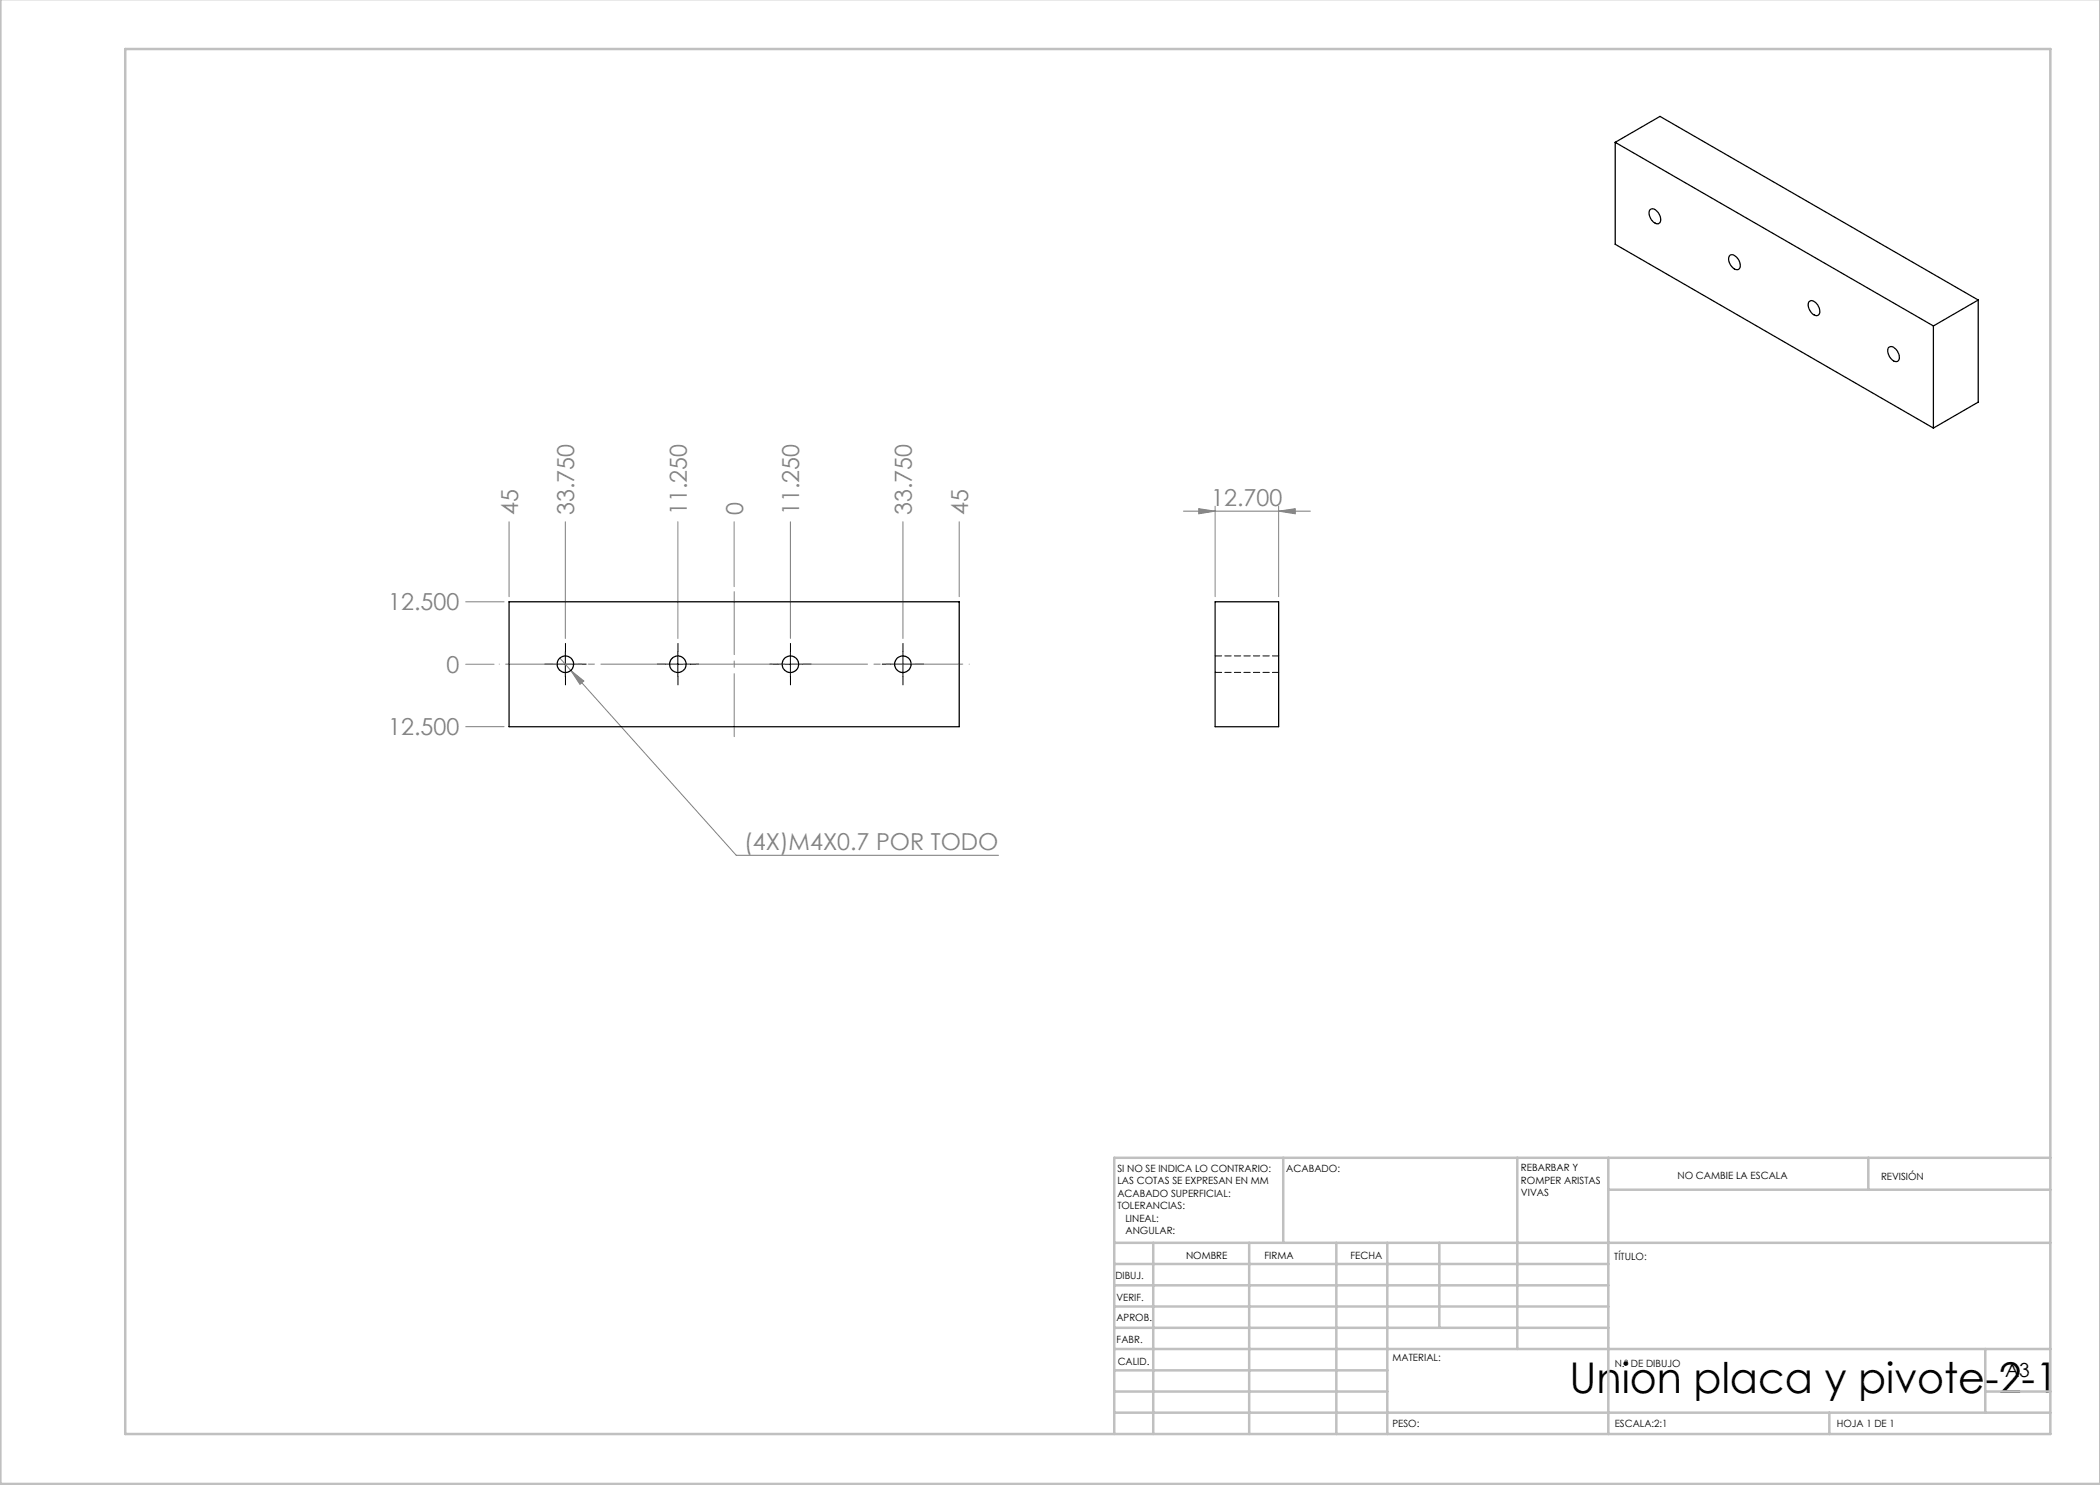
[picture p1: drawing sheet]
<svg xmlns="http://www.w3.org/2000/svg" width="420mm" height="297mm" viewBox="0 0 420 297" stroke-linecap="round" stroke-linejoin="round" font-family="sans-serif">
<g fill="none" stroke="#808080" stroke-width=".2">
<path d="M101.8 104.3v15M113.1 104.3v23.4M135.6 104.3v23.4M146.8 104.3v13M158.1 104.3v23.4M180.6 104.3v23.4M191.8 104.3v15M236.7 102.2h25.4M239.7 101.7l3.3 .5-3.3 .6zM243 101.2v18.1M255.7 102.2l3.3-.5v1.1zM255.7 101.2v18.1"/>
<path d="M93.1 132.9h5.7M93.1 120.4h7.7M112 131.6l2.2 2.5M114.2 134.1l2.6 2.1-.8 .7zM114.2 134.1l33 37h52.5M93.1 145.3h7.7"/>
</g>
<g fill="none" stroke="#000" stroke-width=".2" stroke-dasharray="15.2 1.3 1.3 1.3">
<path d="M110.6 132.8h-1.7M113.1 130.3v-1.6M113.1 135.3v1.7M115.6 132.8h1.6M133.1 132.8h-1.7M135.6 130.3v-1.6M135.6 135.3v1.7M138.1 132.8h1.6M155.6 132.8h-1.7M158.1 130.3v-1.6M158.1 135.3v1.7M160.6 132.8h1.6"/>
<path d="M178.1 132.8h-1.7M180.6 130.3v-1.6M180.6 135.3v1.7M183.1 132.8h1.6"/>
</g>
<path d="M110.6 132.9h5M113.1 130.3v5.1M133.1 132.9h5M135.6 130.3v5.1M155.6 132.9h5M158.1 130.3v5.1M178.1 132.9h5M180.6 130.3v5.1" fill="none" stroke="#000" stroke-width=".2"/>
<path d="M99.8 132.8h94" fill="none" stroke="#808080" stroke-width=".2" stroke-dasharray="15.2 1.3 1.3 1.3" stroke-dashoffset="-1.3"/>
<path d="M146.8 147.3v-29" fill="none" stroke="#808080" stroke-width=".2" stroke-dasharray="15.2 1.3 1.3 1.3" stroke-dashoffset="2.6"/>
<g fill="none" stroke="#c0c0c0" stroke-width=".5">
<path d="M.1 -.1v296.9h419.9M25 9.8h385.1v277h-385.1zM256.6 231.6v17M303.5 231.6v38.2M321.7 231.6v55.2M321.7 237.9h88.4M373.7 231.6v6.3M410.1 231.6h-187.3v55.2M222.8 248.6h187.3M222.8 257.1h98.9M222.8 252.8h98.9M230.6 248.6v38.2"/>
<path d="M249.8 248.6v38.2M267.3 248.6v38.2M277.5 248.6v38.2M287.9 248.6v17M222.8 265.6h98.9M222.8 261.3h98.9M222.8 278.3h54.7M222.8 274.1h54.7M222.8 269.8h187.3M397.1 278.3h13M397.1 269.8v12.7M222.8 282.5h187.3"/>
<path d="M365.9 282.5v4.3"/>
</g>
<g fill="#808080">
<path d="M114.2 134.1l2.6 2.1-.8 .7z"/>
<path d="M255.7 102.2l3.3-.5v1.1zM239.7 101.7l3.3 .5-3.3 .6z"/>
</g>
<g fill="none" stroke="#000" stroke-width=".25">
<path d="M323 28.5l63.7 36.7M323 28.5l9-5.2 63.6 36.7M323 28.5v20.4l63.7 36.7M330.1 41.9a1.57 1.57 0 0 1 1.9 1.4 .9 .9 0 0 1 .1 1 .9 .9 0 0 1-.9 .4 2.14 2.14 0 0 1-1.1-2.8zM346 51.1a1.31 1.31 0 0 1 1.7 .8 1.42 1.42 0 0 1-.1 2 2.05 2.05 0 0 1-1.6-2.8zM361.9 60.3a1.25 1.25 0 0 1 1.7 .7 1.42 1.42 0 0 1-.1 2.1 2.03 2.03 0 0 1-1.6-2.8zM377.6 69.6a1 1 0 0 1 1.7 .4 1.8 1.8 0 0 1 .3 2.2 1.85 1.85 0 0 1-2.1-1.9zM386.7 65.2v20.4M395.6 60v20.4l-8.9 5.2M395.6 60l-8.9 5.2M101.8 120.4h90v24.9h-90zM243 120.4h12.7v24.9h-12.7z"/>
<circle cx="113.1" cy="132.9" r="1.66"/>
<circle cx="135.6" cy="132.9" r="1.66"/>
<circle cx="158.1" cy="132.9" r="1.66"/>
<circle cx="180.6" cy="132.9" r="1.66"/>
</g>
<path d="M243.1 134.5h12.7M255.8 131.2h-12.7" fill="none" stroke="#000" stroke-width=".2" stroke-dasharray="1.3 .6"/>
<text font-size="8.5" x="313.9" y="278.5">Union placa y pivote-2-1</text>
<g font-size="4.7" fill="#808080">
<text x="242.2" y="101.2">12.700</text>
<text x="103.6" y="103" transform="rotate(-90 103.6 103)">45</text>
<text x="114.9" y="103" transform="rotate(-90 114.9 103)">33.750</text>
<text x="137.4" y="103" transform="rotate(-90 137.4 103)">11.250</text>
<text x="148.6" y="103" transform="rotate(-90 148.6 103)">0</text>
<text x="159.9" y="103" transform="rotate(-90 159.9 103)">11.250</text>
<text x="182.4" y="103" transform="rotate(-90 182.4 103)">33.750</text>
<text x="193.6" y="103" transform="rotate(-90 193.6 103)">45</text>
<text x="77.6" y="122.1">12.500</text>
<text x="89.3" y="134.6">0</text>
<text x="77.6" y="147.1">12.500</text>
<text x="148.9" y="170">(4X)M4X0.7 POR TODO</text>
</g>
<text font-size="3.9" x="401" y="275.4">A3</text>
<g font-size="2">
<text x="223.5" y="234.4">SI NO SE INDICA LO CONTRARIO:</text>
<text x="223.5" y="236.9">LAS COTAS SE EXPRESAN EN MM</text>
<text x="223.5" y="239.4">ACABADO SUPERFICIAL:</text>
<text x="257.2" y="234.4">ACABADO:</text>
<text x="304.2" y="234.3">REBARBAR Y</text>
<text x="304.2" y="236.8">ROMPER ARISTAS</text>
<text x="304.2" y="239.3">VIVAS</text>
<text x="335.5" y="235.8">NO CAMBIE LA ESCALA</text>
<text x="376.2" y="236">REVISIÓN</text>
<text x="223.5" y="241.9">TOLERANCIAS:</text>
<text x="225.1" y="244.4">LINEAL:</text>
<text x="225.1" y="246.9">ANGULAR:</text>
<text x="237.2" y="251.8">NOMBRE</text>
<text x="252.9" y="251.7">FIRMA</text>
<text x="270.1" y="251.7">FECHA</text>
<text x="223.1" y="255.9">DIBUJ.</text>
<text x="322.8" y="252">TÍTULO:</text>
<text x="223.3" y="260.1">VERIF.</text>
<text x="223.3" y="264.2">APROB.</text>
<text x="223.3" y="268.6">FABR.</text>
<text x="223.5" y="272.9">CALID.</text>
<text x="278.5" y="272.3">MATERIAL:</text>
<text x="323" y="273.4">N.º DE DIBUJO</text>
<text x="278.5" y="285.3">PESO:</text>
<text x="323" y="285.4">ESCALA:2:1</text>
<text x="367.4" y="285.4">HOJA 1 DE 1</text>
</g>
</svg>
